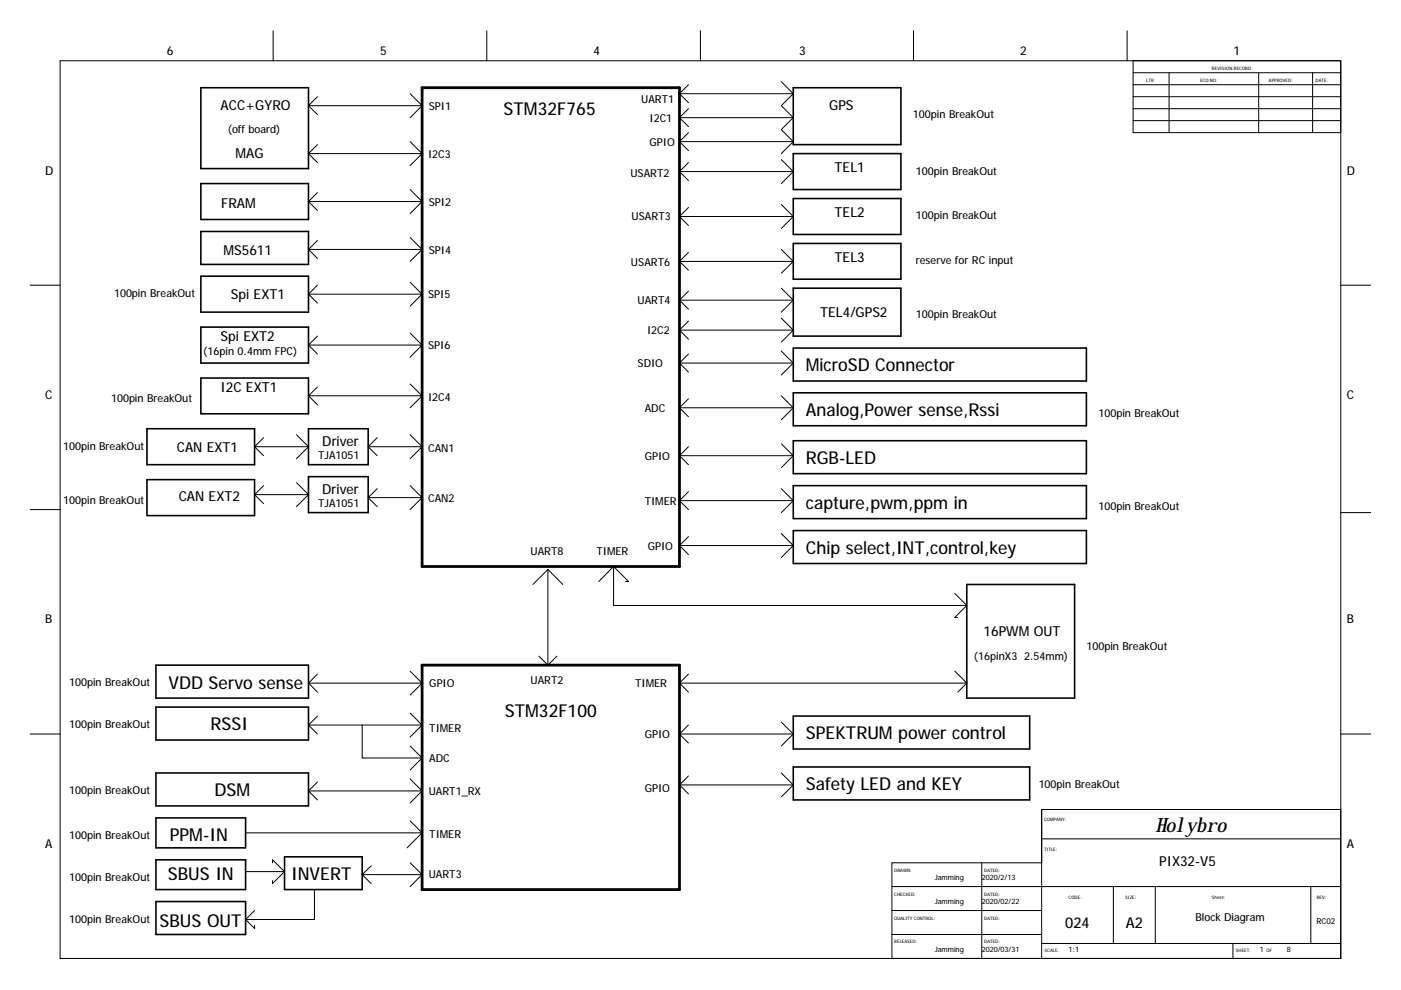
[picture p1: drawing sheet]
<svg xmlns="http://www.w3.org/2000/svg" width="297mm" height="210mm" viewBox="0 0 297 210" stroke-linecap="round" stroke-linejoin="round" font-family="sans-serif">
<g fill="none" stroke="#000" stroke-width=".21">
<path d="M12.7 12.9h271.6v190.3h-271.6zM57.9 6.5v6.4M87 19.9l2.5 2.5M103.2 6.5v6.4M144.1 19.9h24.1M144.1 19.9l1.9 1.9M146 18l-1.9 1.9M148.5 6.5v6.4M165.7 17.3l2.5 2.6M168.2 19.9l-2.5 2.5 2.5 2.5M193.7 6.5v6.4M239 6.5v6.4"/>
<path d="M240.2 12.9v15.2h44.1M240.2 15.4h44.1M240.2 18h44.1M247.9 15.4v12.7M266.9 15.4v12.7M278.3 15.4v12.7M65.4 22.4h24.1M65.4 22.4l1.9 1.9M65.4 32.6h24.1M65.4 32.6l1.9 1.9M67.3 20.5l-1.9 1.9M67.3 30.7l-1.9 1.9"/>
<path d="M87 30l2.5 2.6M89.5 22.4l-2.5 2.5M89.5 32.6l-2.5 2.5M144.1 36.4h24.1M144.1 36.4l1.9 1.9M144.1 24.9h24.1M144.1 24.9l1.9 2M144.1 30h24.1M144.1 30l1.9 1.9M146 34.5l-1.9 1.9M146 23l-1.9 1.9M146 28.1l-1.9 1.9"/>
<path d="M165.7 33.8l2.5 2.6M168.2 36.4l-2.5 2.5M168.2 24.9l-2.5 2.6 2.5 2.5M168.2 30l-2.5 2.6M240.2 20.5h44.1M240.2 23h44.1M240.2 25.6h44.1M65.4 52.9h24.1M65.4 52.9l1.9 1.9M65.4 42.7h24.1M65.4 42.7l1.9 1.9M67.3 51l-1.9 1.9"/>
<path d="M67.3 40.8l-1.9 1.9M87 50.3l2.5 2.6M87 59.8l2.5 2.6M87 40.2l2.5 2.5M89.5 52.9l-2.5 2.5M89.5 42.7l-2.5 2.6M144.1 45.9h24.1M144.1 45.9l1.9 1.9M144.1 55.4h24.1M144.1 55.4l1.9 1.9M146 44l-1.9 1.9M146 53.5l-1.9 1.9"/>
<path d="M165.7 43.4l2.5 2.5M165.7 52.9l2.5 2.5M168.2 45.9l-2.5 2.5M168.2 55.4l-2.5 2.5M6.4 60.5h6.3M65.4 62.4h24.1M65.4 62.4l1.9 1.9M65.4 73.2h24.1M65.4 73.2l1.9 1.9M67.3 60.5l-1.9 1.9M67.3 71.3l-1.9 1.9M87 70.6l2.5 2.6"/>
<path d="M89.5 62.4l-2.5 2.5M89.5 73.2l-2.5 2.5M144.1 63.6h24.1M144.1 63.6l1.9 1.9M144.1 77h24.1M144.1 77l1.9 1.9M144.1 70h24.1M144.1 70l1.9 1.9M146 68.1l-1.9 1.9M146 61.7l-1.9 1.9M146 75.1l-1.9 1.9M165.7 67.5l2.5 2.5"/>
<path d="M165.7 61.1l2.5 2.5M165.7 74.4l2.5 2.6M168.2 63.6l-2.5 2.6M168.2 77l-2.5 2.5M168.2 70l-2.5 2.5M284.3 60.5h6.3M54 94.7h11.4M54 94.7l1.9 1.9M55.9 92.8l-1.9 1.9M62.9 92.2l2.5 2.5M65.4 83.9h24.1M65.4 83.9l1.9 1.9"/>
<path d="M65.4 94.7l-2.5 2.6M67.3 82.1l-1.9 1.8M78.1 94.7h11.4M78.1 94.7l1.9 1.9M80 92.8l-1.9 1.9M87 81.4l2.5 2.5M87 92.2l2.5 2.5M89.5 83.9l-2.5 2.6M89.5 94.7l-2.5 2.6M144.1 86.5h24.1M144.1 86.5l1.9 1.9M144.1 96.6h24.1"/>
<path d="M144.1 96.6l1.9 1.9M146 84.6l-1.9 1.9M146 94.7l-1.9 1.9M165.7 83.9l2.5 2.6M165.7 94.1l2.5 2.5M168.2 86.5l-2.5 2.5M168.2 96.6l-2.5 2.6M6.4 108h6.3M54 104.9h11.4M54 104.9l1.9 1.9M55.9 103l-1.9 1.9M62.9 102.3l2.5 2.6"/>
<path d="M65.4 104.9l-2.5 2.5M78.1 105.5h11.4M78.1 105.5l1.9 1.9M80 103.6l-1.9 1.9M87 103l2.5 2.5M89.5 105.5l-2.5 2.5M144.1 106.1h24.1M144.1 106.1l1.9 1.9M144.1 115.7h24.1M144.1 115.7l1.9 1.9M146 104.2l-1.9 1.9M146 113.8l-1.9 1.9"/>
<path d="M165.7 103.6l2.5 2.5M165.7 113.1l2.5 2.6M168.2 106.1l-2.5 2.6M168.2 115.7l-2.5 2.5M284.3 108.7h6.3M114.3 139.1l1.9 1.9M116.2 120.7v20.3M116.2 120.7l-3.2 3.2M116.2 120.7l3.1 3.2M118.1 139.1l-1.9 1.9M130.1 120.1v8.3h74.9M130.1 120.1l-3.1 3.2"/>
<path d="M130.1 120.1l3.2 3.2h-.7M202.4 125.8l2.6 2.6M205 128.4l-2.6 2.5h.7M6.4 155.6h6.3M65.4 144.8h24.1M65.4 144.8l1.9 1.9M65.4 153.7h24.1M65.4 153.7l1.9 1.9M67.3 142.9l-1.9 1.9M67.3 151.8l-1.9 1.9M76.8 153.7v7h12.7M87 142.3l2.5 2.5"/>
<path d="M87 151.2l2.5 2.5M87 158.2l2.5 2.5M89.5 144.8l-2.5 2.6M89.5 153.7l-2.5 2.6M144.1 155.6h24.1M144.1 144.8l1.9 1.9M144.1 144.8h60.9M144.1 155.6l1.9 1.9M146 142.9l-1.9 1.9M146 153.7l-1.9 1.9M165.7 153.1l2.5 2.5M168.2 155.6l-2.5 2.6"/>
<path d="M202.4 142.3l2.6 2.5M205 144.8l-1.9 1.9M284.3 155.6h6.3M52.1 176.6h37.4M65.4 167.7h24.1M65.4 167.7l1.9 1.9M67.3 165.8l-1.9 1.9M87 165.2l2.5 2.5M87 174l2.5 2.6M89.5 167.7l-2.5 2.5M89.5 160.7l-2.5 2.6M89.5 176.6l-3.2 3.2"/>
<path d="M144.1 166.4h24.1M144.1 166.4l1.9 1.9M146 164.5l-1.9 1.9M165.7 163.9l2.5 2.5M168.2 166.4l-2.5 2.6M220.9 177.9h63.4M284.3 171.6h-63.4v31.6M52.1 184.8h8.2M52.1 195l1.9 1.9v-.7M54 193.1l-1.9 1.9M57.8 182.9v-.6l2.5 2.5M60.3 184.8l-2.5 2.5v-.6"/>
<path d="M66.7 188.6v6.4h-14.6M76.8 185.4h12.7M76.8 185.4l1.9 1.9M78.7 183.6l-1.9 1.8M87 182.9l2.5 2.5M89.5 185.4l-2.5 2.6M189.1 188h95.2M189.1 193.1h31.8M189.1 198.1h31.8M208.2 182.9v20.3M220.9 182.9h-31.8v20.3M236.1 188v12"/>
<path d="M244.9 188v12M277.9 188v12M220.9 200h63.4M261.4 200v3.2"/>
</g>
<path d="M89.5 18.6h54.6v101.5h-54.6zM89.5 141h54.6v47.6h-54.6z" fill="none" stroke="#000" stroke-width=".59"/>
<g fill="none" stroke="#000" stroke-width=".34">
<path d="M42.6 18.6h22.8v17.1h-22.8zM168.2 18.6h22.8v12.1h-22.8zM42.6 38.9h22.8v7.6h-22.8zM168.2 32.6h22.8v7.6h-22.8zM42.6 49.1h22.8v7h-22.8zM42.6 58.6h22.8v7.6h-22.8zM168.2 42.1h22.8v7.6h-22.8zM168.2 51.6h22.8v7.6h-22.8zM42.6 69.4h22.8v7.6h-22.8zM168.2 61.1h22.8v10.2h-22.8zM168.2 73.8h62.1v7h-62.1zM31.2 90.9h22.8v7.6h-22.8z"/>
<path d="M42.6 80.2h22.8v7.5h-22.8zM65.4 90.9h12.7v7.6h-12.7zM168.2 83.3h62.1v7h-62.1zM168.2 93.4h62.1v7h-62.1zM31.2 101.7h22.8v7.6h-22.8zM65.4 101.1h12.7v7.6h-12.7zM168.2 103h62.1v7h-62.1zM168.2 112.5h62.1v7h-62.1zM205 123.9h22.8v24.1h-22.8zM33.1 141h32.3v7h-32.3zM33.1 149.9h32.3v7h-32.3zM168.2 151.8h50.1v7h-50.1z"/>
<path d="M33.1 163.9h32.3v7h-32.3zM33.1 173.4h19v6.4h-19zM168.2 162.6h50.1v7h-50.1zM33.1 182.3h19v6.3h-19zM33.1 191.1h19v7h-19zM60.3 181.7h16.5v6.9h-16.5z"/>
</g>
<text font-size="4.2" x="245" y="176.5">Holybro</text>
<g font-size="3.8">
<text x="106.8" y="24.4">STM32F765</text>
<text x="170.9" y="78.8">MicroSD Connector</text>
<text x="170.9" y="88.2">Analog,Power sense,Rssi</text>
<text x="170.9" y="98.4">RGB-LED</text>
<text x="170.9" y="107.9">capture,pwm,ppm in</text>
<text x="170.9" y="117.4">Chip select,INT,control,key</text>
<text x="35.7" y="146">VDD Servo sense</text>
<text x="44.6" y="154.7">RSSI</text>
<text x="107" y="151.9">STM32F100</text>
<text x="170.9" y="156.8">SPEKTRUMpower control</text>
<text x="170.9" y="167.6">Safety LED and KEY</text>
<text x="45.5" y="168.7">DSM</text>
<text x="36" y="178.2">PPM-IN</text>
<text x="35.6" y="186.6">SBUS IN</text>
<text x="61.7" y="186.6">INVERT</text>
<text x="33.8" y="196.5">SBUS OUT</text>
</g>
<g font-size="3.2">
<text x="225.8" y="196.8">024</text>
<text x="238.7" y="196.8">A2</text>
</g>
<g font-size="2.9">
<text x="46.8" y="23.3">ACC+GYRO</text>
<text x="175.8" y="23.4">GPS</text>
<text x="50" y="33.6">MAG</text>
<text x="177" y="36.5">TEL1</text>
<text x="46.9" y="44.1">FRAM</text>
<text x="177" y="46">TEL2</text>
<text x="47.4" y="54.2">MS5611</text>
<text x="177" y="55.6">TEL3</text>
<text x="48.9" y="63.4">Spi EXT1</text>
<text x="173.9" y="67.2">TEL4/GPS2</text>
<text x="46.8" y="72.3">Spi EXT2</text>
<text x="46.8" y="83">I2C EXT1</text>
<text x="37.5" y="95.7">CAN EXT1</text>
<text x="68.3" y="94.6">Driver</text>
<text x="37.9" y="106.3">CAN EXT2</text>
<text x="68.3" y="104.7">Driver</text>
<text x="208.5" y="134.9">16PWMOUT</text>
<text x="245.8" y="183.7">PIX32-V5</text>
</g>
<g font-size="2.6">
<text x="35.3" y="11.6">6</text>
<text x="80.6" y="11.6">5</text>
<text x="125.8" y="11.6">4</text>
<text x="169.5" y="11.6">3</text>
<text x="216.3" y="11.6">2</text>
<text x="261.5" y="11.6">1</text>
<text x="9.6" y="37">D</text>
<text x="285.5" y="37">D</text>
<text x="9.6" y="84.6">C</text>
<text x="285.5" y="84.6">C</text>
<text x="9.6" y="132.2">B</text>
<text x="285.5" y="132.2">B</text>
<text x="9.6" y="179.8">A</text>
<text x="285.5" y="179.8">A</text>
</g>
<g font-size="2.3">
<text x="90.9" y="23.3">SPI1</text>
<text x="135.9" y="21.9">UART1</text>
<text x="48.3" y="28.3">(offboard)</text>
<text x="137.7" y="26">I2C1</text>
<text x="193.5" y="24.9">100pin BreakOut</text>
<text x="90.8" y="33.6">I2C3</text>
<text x="137.7" y="31">GPIO</text>
<text x="133.6" y="37.5">USART2</text>
<text x="194.2" y="37">100pin BreakOut</text>
<text x="90.9" y="43.7">SPI2</text>
<text x="133.9" y="46.7">USART3</text>
<text x="194.2" y="46.5">100pin BreakOut</text>
<text x="90.9" y="53.8">SPI4</text>
<text x="133.8" y="56.3">USART6</text>
<text x="194.2" y="56.1">reserve for RC input</text>
<text x="24.2" y="63">100pin BreakOut</text>
<text x="90.8" y="63.1">SPI5</text>
<text x="135.2" y="64.5">UART4</text>
<text x="137.2" y="70.9">I2C2</text>
<text x="194.2" y="67.5">100pin BreakOut</text>
<text x="43.1" y="75.3">(16pin 0.4mm FPC)</text>
<text x="90.8" y="74.1">SPI6</text>
<text x="135.2" y="77.9">SDIO</text>
<text x="23.5" y="85.2">100pin BreakOut</text>
<text x="90.8" y="84.9">I2C4</text>
<text x="136.7" y="87.3">ADC</text>
<text x="232.9" y="88.4">100pin BreakOut</text>
<text x="13.4" y="95.3">100pin BreakOut</text>
<text x="90.8" y="95.7">CAN1</text>
<text x="67.4" y="97.4">TJA1051</text>
<text x="136.7" y="97.5">GPIO</text>
<text x="13.4" y="106.8">100pin BreakOut</text>
<text x="67.4" y="107.5">TJA1051</text>
<text x="90.8" y="106.5">CAN2</text>
<text x="136.7" y="107">TIMER</text>
<text x="232.9" y="108">100pin BreakOut</text>
<text x="112.5" y="117.7">UART8</text>
<text x="126.4" y="117.7">TIMER</text>
<text x="137.3" y="116.6">GPIO</text>
<text x="230.3" y="137.9">100pin BreakOut</text>
<text x="206.5" y="140">(16pinX3</text>
<text x="217.1" y="140">2.54mm)</text>
<text x="14.6" y="145.5">100pin BreakOut</text>
<text x="91" y="145.7">GPIO</text>
<text x="112.5" y="145">UART2</text>
<text x="134.7" y="145.6">TIMER</text>
<text x="14.6" y="154.4">100pin BreakOut</text>
<text x="91" y="155.3">TIMER</text>
<text x="91" y="161.6">ADC</text>
<text x="136.7" y="156.5">GPIO</text>
<text x="136.7" y="168">GPIO</text>
<text x="220.2" y="167.1">100pin BreakOut</text>
<text x="14.6" y="168.3">100pin BreakOut</text>
<text x="90.9" y="168.6">UART1_RX</text>
<text x="14.6" y="177.9">100pin BreakOut</text>
<text x="91" y="177.7">TIMER</text>
<text x="14.6" y="186.7">100pin BreakOut</text>
<text x="90.9" y="186.2">UART3</text>
<text x="14.6" y="195.6">100pin BreakOut</text>
<text x="253.4" y="195.3">Block Diagram</text>
</g>
<text font-size="1.7" x="279.1" y="195.8">RC02</text>
<g font-size="1.6">
<text x="198.2" y="186.7">Jamming</text>
<text x="198.2" y="191.7">Jamming</text>
<text x="208.2" y="191.7">2020/02/22</text>
<text x="208.2" y="186.7">2020/2/13</text>
<text x="198.2" y="201.9">Jamming</text>
<text x="208.2" y="201.9">2020/03/31</text>
<text x="226.6" y="201.9">1:1</text>
<text x="267.1" y="201.9">1</text>
<text x="272.8" y="201.9">8</text>
</g>
<g font-size="1">
<text x="243" y="17.3">LTR</text>
<text x="254.4" y="17.3">ECO NO:</text>
<text x="257" y="14.8">REVISION RECORD</text>
<text x="269" y="17.3">APPROVED:</text>
<text x="278.9" y="17.3">DATE:</text>
<text x="221.4" y="174">COMPANY:</text>
<text x="189.6" y="184.8">DRAWN:</text>
<text x="208.7" y="184.8">DATED:</text>
<text x="221.4" y="180.4">TITLE:</text>
<text x="189.6" y="189.9">CHECKED:</text>
<text x="208.7" y="189.9">DATED:</text>
<text x="226.6" y="190.5">CODE:</text>
<text x="238.6" y="190.5">SIZE:</text>
<text x="257" y="190.5">Sheet:</text>
<text x="279.2" y="190.5">REV:</text>
<text x="189.6" y="195">QUALITY CONTROL:</text>
<text x="208.7" y="195">DATED:</text>
<text x="189.6" y="200">RELEASED:</text>
<text x="208.7" y="200">DATED:</text>
<text x="221.5" y="201.9">SCALE:</text>
<text x="262" y="201.9">SHEET:</text>
<text x="268.5" y="201.9">OF</text>
</g>
</svg>
